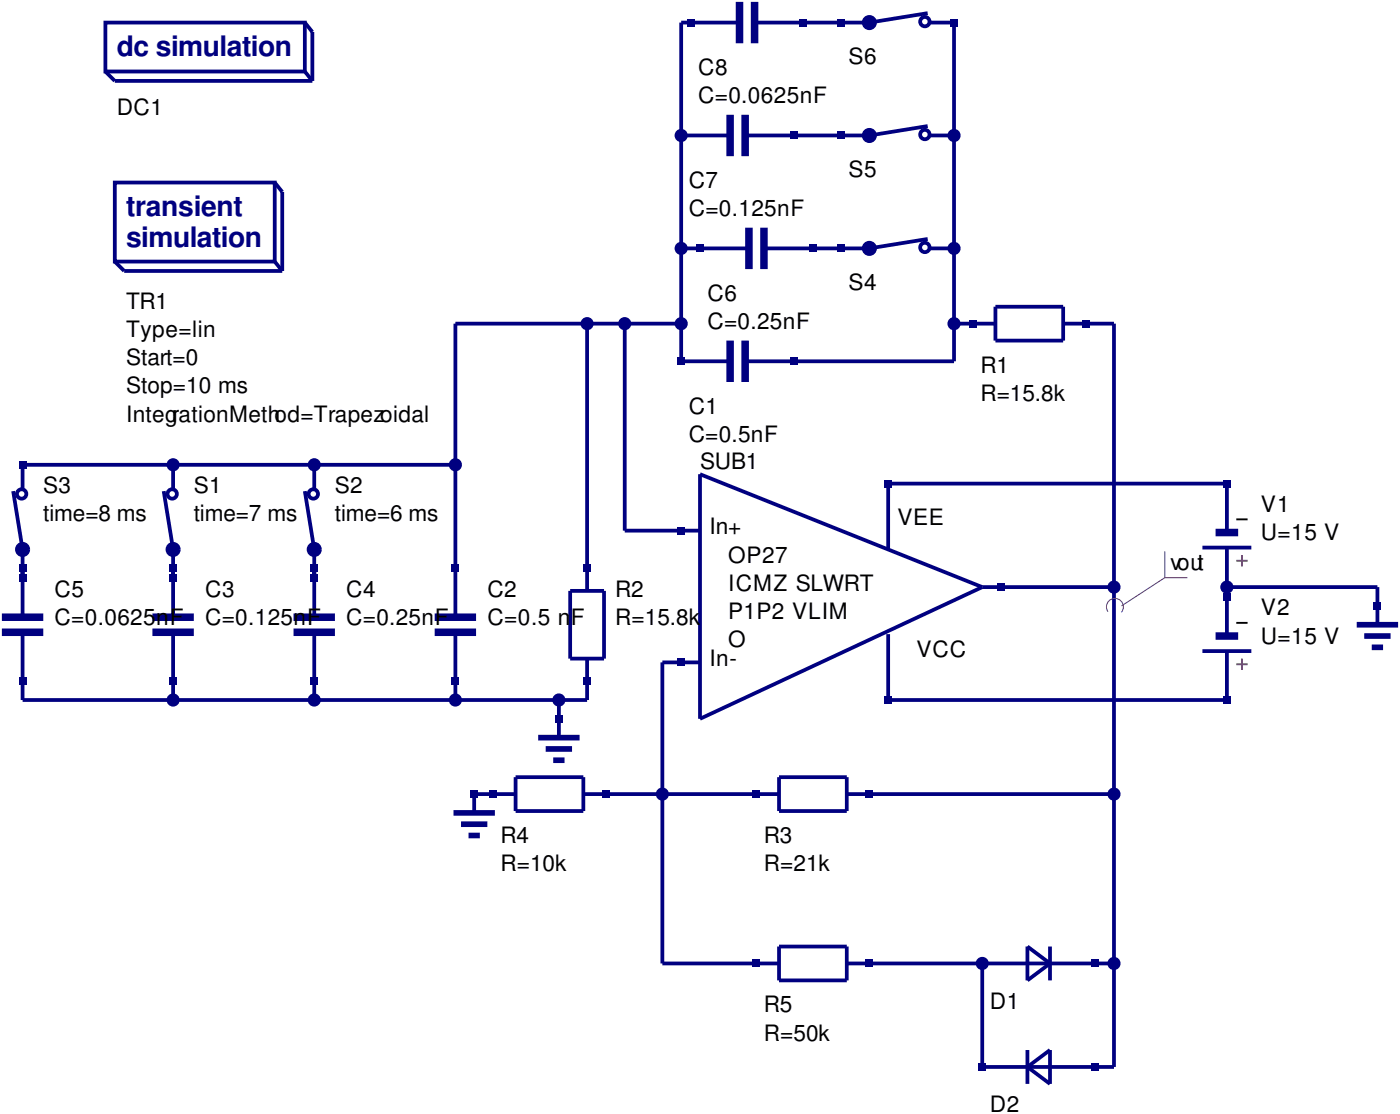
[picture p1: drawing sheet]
<svg xmlns="http://www.w3.org/2000/svg" width="262mm" height="209mm" viewBox="0 0 262 209" stroke-linecap="round" stroke-linejoin="round" font-family="sans-serif">
<g fill="none" stroke="#000080" stroke-width=".71" stroke-linecap="butt">
<path d="M57.2 92.1l1.7 10.9v5.3M58.9 87.1v4.6M127.7 99.5h3.5M131.2 88.9l53 21.2-53 24.7zM230 90.7v9.1M106.9 110.8h6.3v12.7h-6.3zM110.1 106.5v4.3M184.2 110.1h3.5M225.4 102.7h9.2M230 102.7v16.5M258.2 113.6v3.5M104.8 134.8v3.5"/>
<path d="M110.1 123.5v4.2M127.7 124.2h3.5M225.4 122.1h9.2M230 122.1v9.1M88.9 148.9v3.5M92.4 148.9h4.3M96.7 145.7h12.7v6.3h-12.7zM109.4 148.9h4.2M141.8 148.9h4.3M146.1 145.7h12.7v6.3h-12.7zM158.8 148.9h4.2M146.1 177.4h12.7v6.4h-12.7z"/>
<path d="M192.6 177.4l4.3 3.2-4.3 3.2zM196.9 177.4v6.4M141.8 180.6h4.3M158.8 180.6h4.2M184.2 180.6h21.1M192.6 196.8v6.4M184.2 200h21.1M192.6 200l4.3-3.2v6.4z"/>
<circle cx="58.7" cy="92.6" r=".88"/>
</g>
<path d="M254.4 117.1h7.7M255.8 119.2h4.9M100.9 138.3h7.8M257.2 121.4h2.1M85 152.4h7.8M86.4 154.5h5M87.8 156.6h2.2M102.3 140.4h4.9M103.7 142.5h2.1" fill="none" stroke="#000080" stroke-width="1.1" stroke-linecap="butt"/>
<path d="M166.5 90.7v12.3M166.5 118.9v12.3" fill="none" stroke="#00007f" stroke-width=".71" stroke-linecap="butt"/>
<path d="M227.9 99.8h4.2M227.9 119.2h4.2" fill="none" stroke="#000080" stroke-width="1.4" stroke-linecap="butt"/>
<path d="M231.8 105.1h2.1M232.8 104.1v2.1M231.8 124.5h2.1M232.8 123.5v2.1" fill="none" stroke="#f00" stroke-width=".35"/>
<path d="M231.8 97.4h2.1M231.8 116.8h2.1" fill="none" stroke="#000" stroke-width=".35"/>
<circle cx="58.9" cy="103" r="1.06" fill="#000080"/>
<g fill="none" stroke="#000080" stroke-width=".71" stroke-linecap="butt">
<path d="M30.7 92.1l1.8 10.9v5.3M32.5 87.1v4.6"/>
<circle cx="32.3" cy="92.6" r=".88"/>
<circle cx="58.9" cy="103" r="1.06"/>
</g>
<circle cx="32.5" cy="103" r="1.06" fill="#000080"/>
<g fill="none" stroke="#000080" stroke-width=".71" stroke-linecap="butt">
<path d="M2.5 92.1l1.7 10.9v5.3M4.2 87.1v4.6"/>
<circle cx="4.1" cy="92.6" r=".88"/>
<circle cx="32.5" cy="103" r="1.06"/>
</g>
<circle cx="4.2" cy="103" r="1.06" fill="#000080"/>
<g fill="none" stroke="#000080" stroke-width=".71" stroke-linecap="butt">
<path d="M173.9 2.5l-10.9 1.7h-5.3M174.3 4.2h4.6M186.6 57.5h12.7v6.4h-12.7zM182.4 60.7h4.2M199.3 60.7h4.3"/>
<circle cx="173.4" cy="4.1" r=".88"/>
<circle cx="4.2" cy="103" r="1.06"/>
</g>
<circle cx="163" cy="4.2" r="1.06" fill="#000080"/>
<g fill="none" stroke="#000080" stroke-width=".71" stroke-linecap="butt">
<path d="M173.9 23.6l-10.9 1.8h-5.3M174.3 25.4h4.6"/>
<circle cx="163" cy="4.2" r="1.06"/>
<circle cx="173.4" cy="25.2" r=".88"/>
</g>
<circle cx="163" cy="25.4" r="1.06" fill="#000080"/>
<g fill="none" stroke="#000080" stroke-width=".71" stroke-linecap="butt">
<path d="M173.9 44.8l-10.9 1.8h-5.3M174.3 46.6h4.6"/>
<circle cx="163" cy="25.4" r="1.06"/>
<circle cx="173.4" cy="46.4" r=".88"/>
</g>
<circle cx="163" cy="46.6" r="1.06" fill="#000080"/>
<g fill="none" stroke="#000080" stroke-width=".71" stroke-linecap="butt">
<path d="M19.8 4.2h37.4v9.2h-37.4zM19.8 13.4l1.7 1.8h37.1M57.2 13.4l1.4 1.8M57.2 4.2l1.4 1.8v9.2M138.6 4.2h-10.9v63.5h9.2M141.5 4.2h16.2M178.9 4.2v63.5h-39.2M21.5 34.2h30v14.8h-30zM51.5 34.2l1.4 1.8v14.8M127.7 25.4h9.2M139.7 25.4h18M21.5 49l1.8 1.8h29.6"/>
<path d="M51.5 49l1.4 1.8M127.7 46.6h12.7M143.2 46.6h14.5M110.1 60.7v45.8M117.1 60.7v38.8h10.6M127.7 60.7h-42.3v55M178.9 60.7h3.5M203.6 60.7h5.2v139.3h-3.5M4.2 87.1h81.2M166.5 90.7h63.5M4.2 106.5v9.2M4.2 118.5v12.7h105.9v-3.5"/>
<path d="M32.5 106.5v9.2M32.5 118.5v12.7M58.9 106.5v9.2M58.9 118.5v12.7M85.4 118.5v12.7M187.7 110.1h21.1M230 111.8v-1.7h28.2v3.5M104.8 131.2v3.6M127.7 124.2h-3.5v56.4h17.6M166.5 131.2h63.5M88.9 148.9h3.5M113.6 148.9h28.2"/>
<path d="M163 148.9h45.8M163 180.6h21.2v19.4M205.3 180.6h3.5"/>
<circle cx="163" cy="46.6" r="1.06"/>
</g>
<g fill="none" stroke="#000080" stroke-width="1.4" stroke-linecap="butt">
<path d="M138.6 .4v7.7M141.5 .4v7.7M136.9 21.5v7.8M139.7 21.5v7.8M140.4 42.7v7.7M143.2 42.7v7.7M136.9 63.9v7.7M139.7 63.9v7.7M.4 118.5h7.7M.4 115.7h7.7M28.6 118.5h7.7M28.6 115.7h7.7"/>
<path d="M55 118.5h7.8M55 115.7h7.8M81.5 118.5h7.8M81.5 115.7h7.8"/>
</g>
<path d="M207.7 114.7a1.59 1.59 0 0 1 .3-2.1 1.59 1.59 0 0 1 2.1 0 1.59 1.59 0 0 1 .1 2.2M218.4 108.3h4.2M218.4 103.4v4.9M218.4 108.3l-8.1 5.3" fill="none" stroke="#800080" stroke-width=".19"/>
<circle cx="127.7" cy="60.7" r="1.06" fill="#000080"/>
<circle cx="127.7" cy="60.7" r="1.06" fill="none" stroke="#000080" stroke-width=".35"/>
<g fill="#000080">
<path d="M88.2 148.2h1.4v1.4h-1.4z" fill-rule="evenodd"/>
<path d="M91.7 148.2h1.4v1.4h-1.4z" fill-rule="evenodd"/>
<path d="M112.9 148.2h1.4v1.4h-1.4z" fill-rule="evenodd"/>
<path d="M141.1 148.2h1.4v1.4h-1.4z" fill-rule="evenodd"/>
<path d="M162.3 148.2h1.4v1.4h-1.4z" fill-rule="evenodd"/>
<path d="M257.5 112.9h1.4v1.4h-1.4z" fill-rule="evenodd"/>
<path d="M127 123.5h1.4v1.4h-1.4z" fill-rule="evenodd"/>
<path d="M127 98.8h1.4v1.4h-1.4z" fill-rule="evenodd"/>
<path d="M187 109.4h1.4v1.4h-1.4z" fill-rule="evenodd"/>
<path d="M165.8 130.5h1.4v1.4h-1.4z" fill-rule="evenodd"/>
<path d="M165.8 90h1.4v1.4h-1.4z" fill-rule="evenodd"/>
<path d="M229.3 111.1h1.4v1.4h-1.4z" fill-rule="evenodd"/>
<path d="M229.3 90h1.4v1.4h-1.4z" fill-rule="evenodd"/>
<path d="M229.3 130.5h1.4v1.4h-1.4z" fill-rule="evenodd"/>
<circle cx="230" cy="110.1" r="1.06"/>
</g>
<circle cx="230" cy="110.1" r="1.06" fill="none" stroke="#000080" stroke-width=".35"/>
<g fill="#000080">
<path d="M183.4 199.3h1.5v1.4h-1.5z" fill-rule="evenodd"/>
<path d="M204.6 199.3h1.4v1.4h-1.4z" fill-rule="evenodd"/>
<path d="M204.6 179.9h1.4v1.4h-1.4z" fill-rule="evenodd"/>
<circle cx="184.1" cy="180.6" r="1.06"/>
</g>
<circle cx="184.1" cy="180.6" r="1.06" fill="none" stroke="#000080" stroke-width=".35"/>
<g fill="#000080">
<path d="M141.1 179.9h1.4v1.4h-1.4z" fill-rule="evenodd"/>
<path d="M162.3 179.9h1.4v1.4h-1.4z" fill-rule="evenodd"/>
<path d="M31.8 127h1.4v1.4h-1.4z" fill-rule="evenodd"/>
<path d="M31.8 105.8h1.4v1.4h-1.4z" fill-rule="evenodd"/>
<path d="M58.2 127h1.4v1.4h-1.4z" fill-rule="evenodd"/>
<path d="M58.2 105.8h1.4v1.4h-1.4z" fill-rule="evenodd"/>
<path d="M104.1 134.1h1.4v1.4h-1.4z" fill-rule="evenodd"/>
<path d="M84.7 127h1.4v1.4h-1.4z" fill-rule="evenodd"/>
<path d="M84.7 105.8h1.4v1.4h-1.4z" fill-rule="evenodd"/>
<path d="M109.4 127h1.4v1.4h-1.4z" fill-rule="evenodd"/>
<path d="M109.4 105.8h1.4v1.4h-1.4z" fill-rule="evenodd"/>
<path d="M58.2 107.6h1.4v1.4h-1.4z" fill-rule="evenodd"/>
<circle cx="58.9" cy="87.1" r="1.06"/>
</g>
<circle cx="58.9" cy="87.1" r="1.06" fill="none" stroke="#000080" stroke-width=".35"/>
<g fill="#000080">
<path d="M31.8 107.6h1.4v1.4h-1.4z" fill-rule="evenodd"/>
<circle cx="32.5" cy="87.1" r="1.06"/>
</g>
<circle cx="32.5" cy="87.1" r="1.06" fill="none" stroke="#000080" stroke-width=".35"/>
<g fill="#000080">
<path d="M3.5 107.6h1.4v1.4h-1.4z" fill-rule="evenodd"/>
<path d="M3.5 86.4h1.4v1.4h-1.4z" fill-rule="evenodd"/>
<circle cx="117.1" cy="60.7" r="1.06"/>
</g>
<circle cx="117.1" cy="60.7" r="1.06" fill="none" stroke="#000080" stroke-width=".35"/>
<circle cx="208.8" cy="148.9" r="1.06" fill="#000080"/>
<circle cx="208.8" cy="148.9" r="1.06" fill="none" stroke="#000080" stroke-width=".35"/>
<circle cx="124.2" cy="148.9" r="1.06" fill="#000080"/>
<circle cx="124.2" cy="148.9" r="1.06" fill="none" stroke="#000080" stroke-width=".35"/>
<circle cx="208.8" cy="110.1" r="1.06" fill="#000080"/>
<circle cx="208.8" cy="110.1" r="1.06" fill="none" stroke="#000080" stroke-width=".35"/>
<circle cx="208.8" cy="180.6" r="1.06" fill="#000080"/>
<circle cx="208.8" cy="180.6" r="1.06" fill="none" stroke="#000080" stroke-width=".35"/>
<circle cx="85.4" cy="131.2" r="1.06" fill="#000080"/>
<circle cx="85.4" cy="131.2" r="1.06" fill="none" stroke="#000080" stroke-width=".35"/>
<circle cx="104.8" cy="131.2" r="1.06" fill="#000080"/>
<circle cx="104.8" cy="131.2" r="1.06" fill="none" stroke="#000080" stroke-width=".35"/>
<circle cx="110.1" cy="60.7" r="1.06" fill="#000080"/>
<circle cx="110.1" cy="60.7" r="1.06" fill="none" stroke="#000080" stroke-width=".35"/>
<circle cx="32.5" cy="131.2" r="1.06" fill="#000080"/>
<circle cx="32.5" cy="131.2" r="1.06" fill="none" stroke="#000080" stroke-width=".35"/>
<circle cx="58.9" cy="131.2" r="1.06" fill="#000080"/>
<circle cx="58.9" cy="131.2" r="1.06" fill="none" stroke="#000080" stroke-width=".35"/>
<circle cx="85.4" cy="87.1" r="1.06" fill="#000080"/>
<circle cx="85.4" cy="87.1" r="1.06" fill="none" stroke="#000080" stroke-width=".35"/>
<g fill="#000080">
<path d="M181.7 60h1.4v1.4h-1.4z" fill-rule="evenodd"/>
<path d="M202.8 60h1.5v1.4h-1.5z" fill-rule="evenodd"/>
<circle cx="178.9" cy="60.7" r="1.06"/>
</g>
<circle cx="178.9" cy="60.7" r="1.06" fill="none" stroke="#000080" stroke-width=".35"/>
<g fill="#000080">
<path d="M128.8 3.5h1.4v1.4h-1.4z" fill-rule="evenodd"/>
<path d="M149.9 3.5h1.4v1.4h-1.4z" fill-rule="evenodd"/>
<path d="M157 3.5h1.4v1.4h-1.4z" fill-rule="evenodd"/>
<path d="M178.2 3.5h1.4v1.4h-1.4z" fill-rule="evenodd"/>
<circle cx="127.7" cy="25.4" r="1.06"/>
</g>
<circle cx="127.7" cy="25.4" r="1.06" fill="none" stroke="#000080" stroke-width=".35"/>
<g fill="#000080">
<path d="M148.2 24.7h1.4v1.4h-1.4z" fill-rule="evenodd"/>
<path d="M157 24.7h1.4v1.4h-1.4z" fill-rule="evenodd"/>
<circle cx="178.9" cy="25.4" r="1.06"/>
</g>
<circle cx="178.9" cy="25.4" r="1.06" fill="none" stroke="#000080" stroke-width=".35"/>
<g fill="#000080">
<path d="M127 67h1.4v1.4h-1.4z" fill-rule="evenodd"/>
<path d="M148.2 67h1.4v1.4h-1.4z" fill-rule="evenodd"/>
<path d="M130.5 45.9h1.4v1.4h-1.4z" fill-rule="evenodd"/>
<path d="M151.7 45.9h1.4v1.4h-1.4z" fill-rule="evenodd"/>
<circle cx="127.7" cy="46.6" r="1.06"/>
</g>
<circle cx="127.7" cy="46.6" r="1.06" fill="none" stroke="#000080" stroke-width=".35"/>
<g fill="#000080">
<path d="M157 45.9h1.4v1.4h-1.4z" fill-rule="evenodd"/>
<circle cx="178.9" cy="46.6" r="1.06"/>
</g>
<circle cx="178.9" cy="46.6" r="1.06" fill="none" stroke="#000080" stroke-width=".35"/>
<g fill="#000080">
<path d="M3.5 127h1.4v1.4h-1.4z" fill-rule="evenodd"/>
<path d="M3.5 105.8h1.4v1.4h-1.4z" fill-rule="evenodd"/>
</g>
<g font-size="5.3" fill="#000080">
<text x="21.9" y="10.6">dc simulation</text>
<text x="23.6" y="40.6">transient</text>
<text x="23.6" y="46.2">simulation</text>
</g>
<g font-size="4.2">
<text x="159.1" y="12">S6</text>
<text x="130.9" y="14.1">C8</text>
<text x="21.9" y="21.5">DC1</text>
<text x="130.9" y="19.4">C=0.0625nF</text>
<text x="129.1" y="35.3">C7</text>
<text x="159.1" y="33.2">S5</text>
<text x="129.1" y="40.6">C=0.125nF</text>
<text x="23.6" y="57.9">TR1</text>
<text x="132.6" y="56.4">C6</text>
<text x="159.1" y="54.3">S4</text>
<text x="23.6" y="63.1">Type=lin</text>
<text x="132.6" y="61.7">C=0.25nF</text>
<text x="23.6" y="68.4">Start=0</text>
<text x="183.8" y="69.8">R1</text>
<text x="23.6" y="73.7">Stop=10 ms</text>
<text x="129.1" y="77.6">C1</text>
<text x="183.8" y="75.1">R=15.8k</text>
<text x="23.6" y="79">IntegrationMethod=Trapezoidal</text>
<text x="129.1" y="82.9">C=0.5nF</text>
<text x="131.2" y="87.8">SUB1</text>
<text x="8.1" y="92.4">S3</text>
<text x="36.3" y="92.4">S1</text>
<text x="62.8" y="92.4">S2</text>
<text x="236.4" y="96">V1</text>
<text x="8.1" y="97.7">time=8 ms</text>
<text x="36.3" y="97.7">time=7 ms</text>
<text x="62.8" y="97.7">time=6 ms</text>
<text x="133" y="100.2">In+</text>
<text x="168.3" y="98.4">VEE</text>
<text x="236.4" y="101.2">U=15 V</text>
<text x="136.5" y="105.5">OP27</text>
<text x="219.4" y="106.9">vout</text>
<text x="10.2" y="111.8">C5</text>
<text x="38.5" y="111.8">C3</text>
<text x="64.9" y="111.8">C4</text>
<text x="91.4" y="111.8">C2</text>
<text x="115.4" y="111.8">R2</text>
<text x="136.5" y="110.8">ICMZ SLWRT</text>
<text x="10.2" y="117.1">C=0.0625nF</text>
<text x="38.5" y="117.1">C=0.125nF</text>
<text x="64.9" y="117.1">C=0.25nF</text>
<text x="91.4" y="117.1">C=0.5 nF</text>
<text x="115.4" y="117.1">R=15.8k</text>
<text x="136.5" y="116.1">P1P2 VLIM</text>
<text x="236.4" y="115.4">V2</text>
<text x="133" y="124.9">In-</text>
<text x="136.5" y="121.4">O</text>
<text x="171.8" y="123.1">VCC</text>
<text x="236.4" y="120.6">U=15 V</text>
<text x="93.8" y="158">R4</text>
<text x="143.2" y="158">R3</text>
<text x="93.8" y="163.3">R=10k</text>
<text x="143.2" y="163.3">R=21k</text>
<text x="143.2" y="189.8">R5</text>
<text x="185.6" y="189.1">D1</text>
<text x="143.2" y="195.1">R=50k</text>
<text x="185.6" y="208.5">D2</text>
</g>
</svg>
